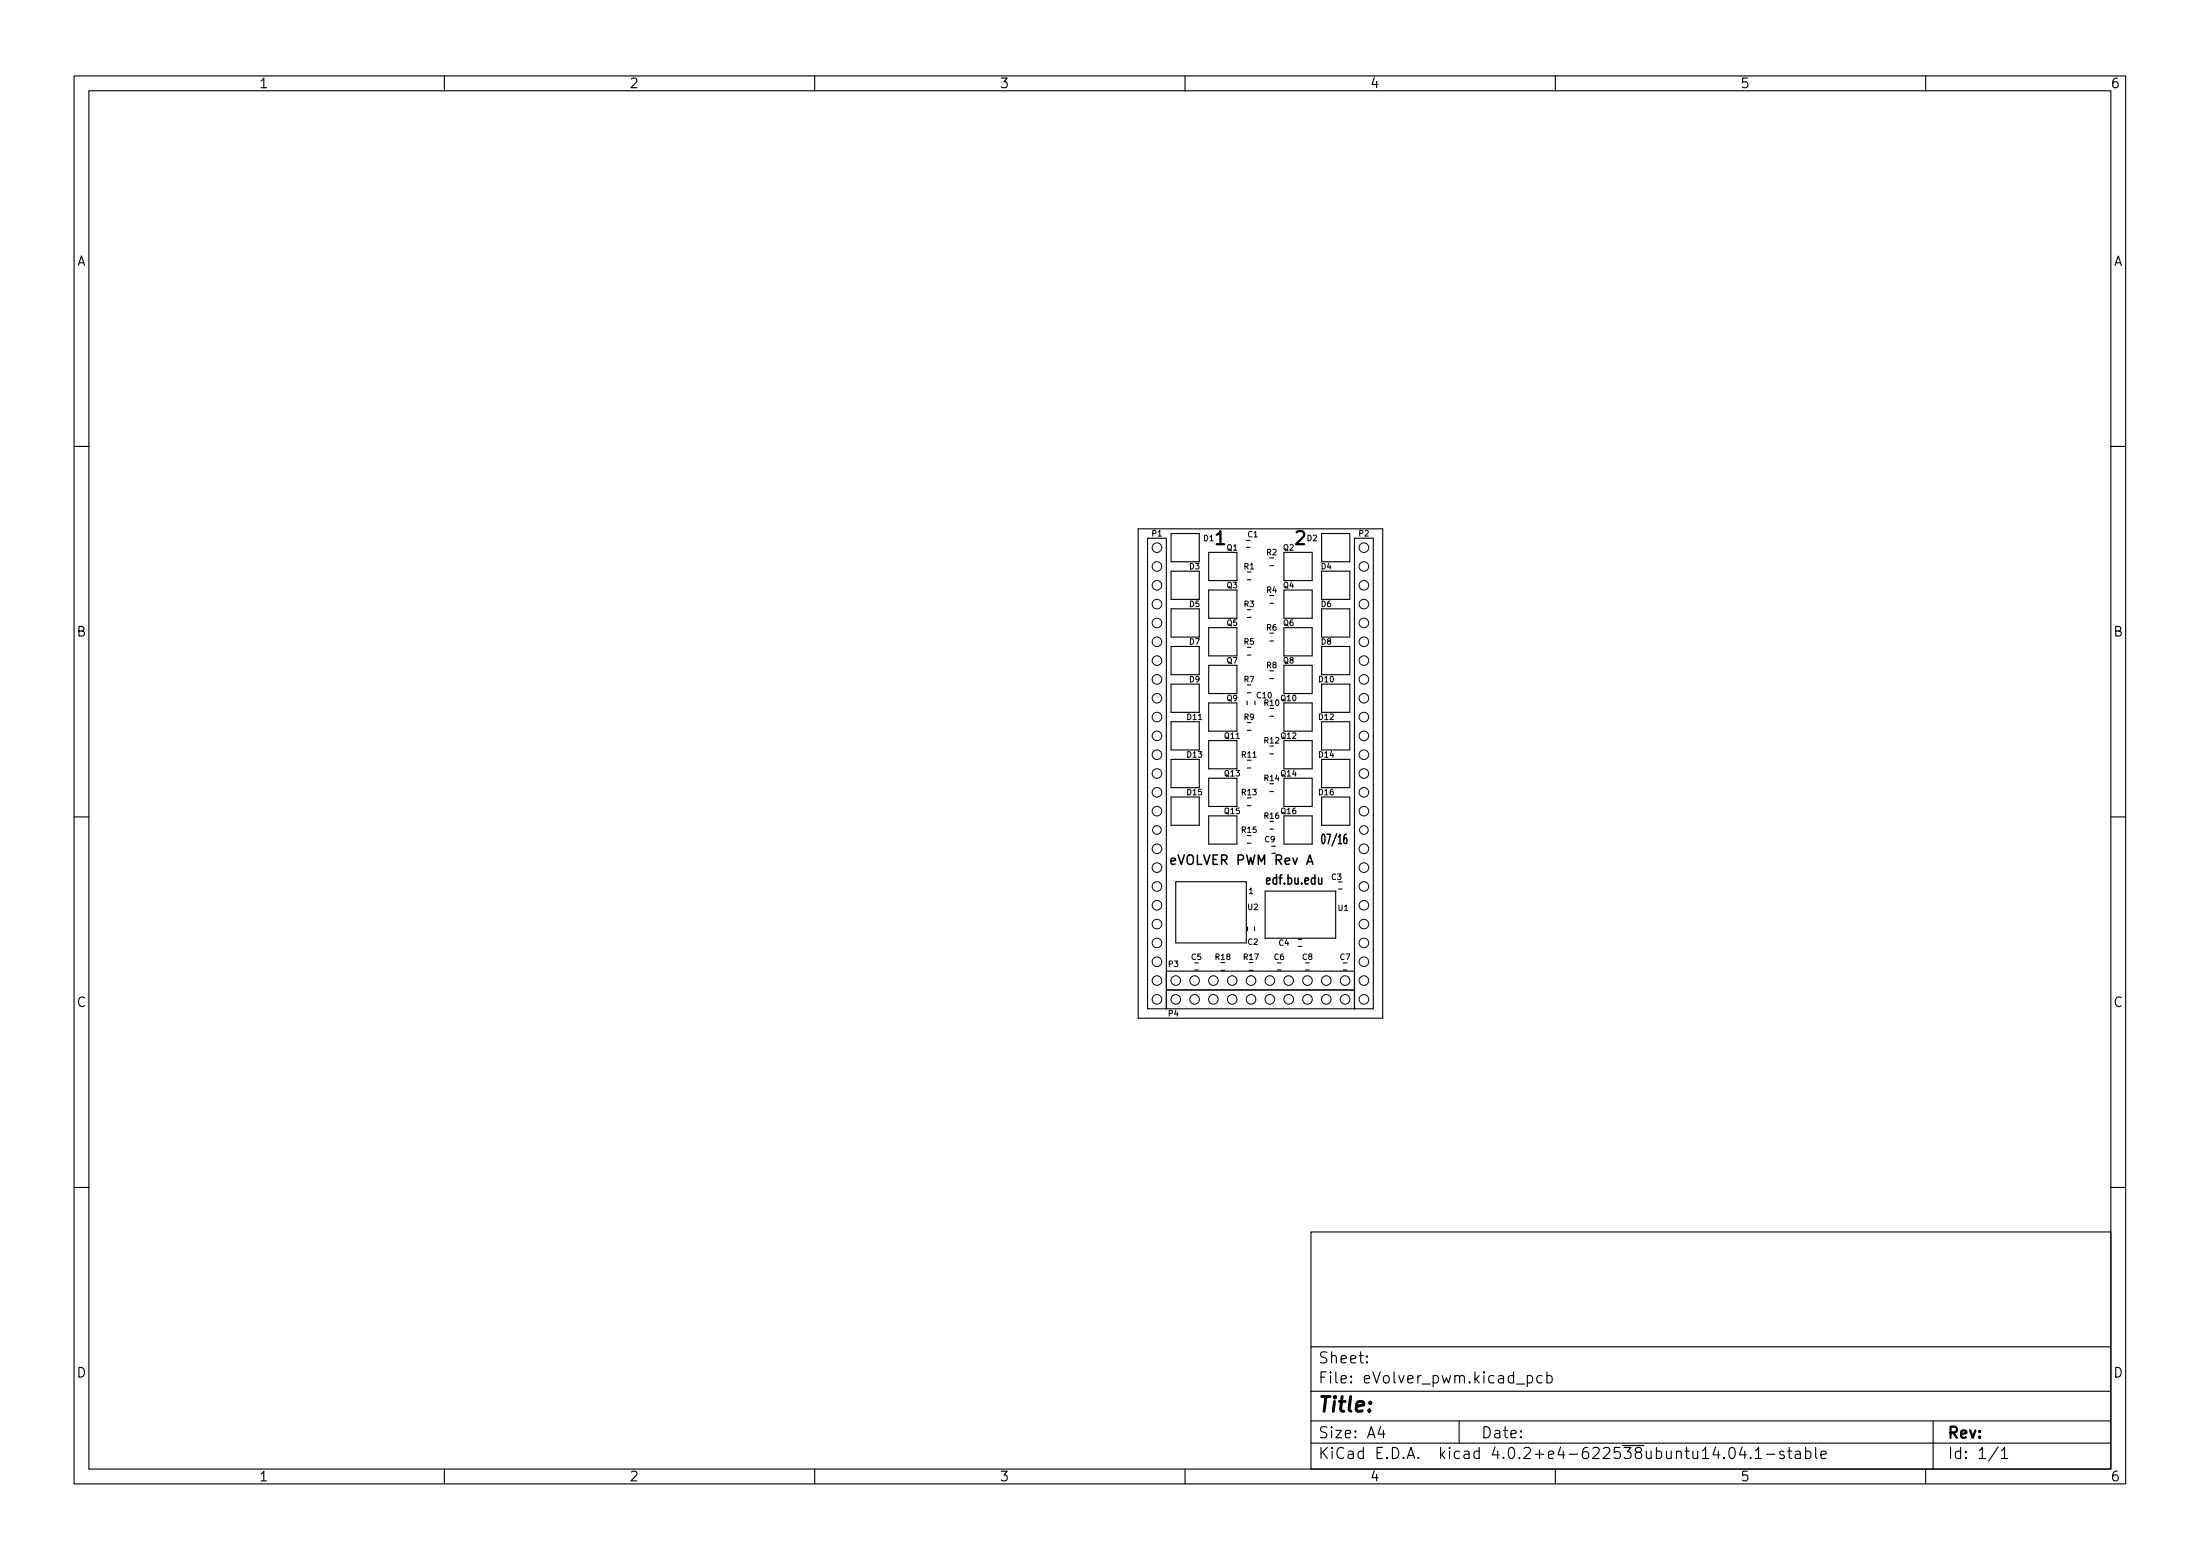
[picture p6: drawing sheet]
<svg xmlns="http://www.w3.org/2000/svg" width="297mm" height="210mm" viewBox="0 0 297 210" stroke-linecap="round" stroke-linejoin="round" font-family="sans-serif">
<g fill="none" stroke="#000" stroke-width=".15">
<path d="M10 10.2h277v190.1h-277zM12 12.2h273v186.1h-273zM60 10.2v2M110 10.2v2M160 10.2v2M210 10.2v2M260 10.2v2M10 60.2h2M153.7 71.4h33v66h-33zM158.1 72h3.8v3.8h-3.8zM158.1 77.1h3.8v3.8h-3.8zM163.2 74.5h3.8v3.9h-3.8z"/>
<path d="M163.2 79.6h3.8v3.8h-3.8zM168.3 73.9h.5M168.3 72.9h.5M168.4 78.2h.5M171.5 76.3h.5M173.4 74.5h3.8v3.9h-3.8zM173.4 79.6h3.8v3.8h-3.8zM178.4 77.1h3.8v3.8h-3.8zM178.4 72h3.8v3.8h-3.8zM285 60.2h2M158.1 82.2h3.8v3.8h-3.8zM158.1 87.2h3.8v3.9h-3.8z"/>
<path d="M158.1 92.3h3.8v3.8h-3.8zM158.1 97.4h3.8v3.8h-3.8zM163.2 84.7h3.8v3.8h-3.8zM163.2 89.8h3.8v3.8h-3.8zM163.2 94.9h3.8v3.8h-3.8zM163.2 99.9h3.8v3.9h-3.8zM168.4 94.6v.5M168.4 83.3h.5M168.4 88.4h.5M168.4 93.5h.5M168.4 98.6h.5M169.4 94.6v.5"/>
<path d="M171.5 91.6h.5M171.5 81.4h.5M171.5 86.5h.5M171.5 96.7h.5M173.4 84.7h3.8v3.8h-3.8zM173.4 89.8h3.8v3.8h-3.8zM173.4 94.9h3.8v3.8h-3.8zM173.4 99.9h3.8v3.9h-3.8zM178.4 82.2h3.8v3.8h-3.8zM178.4 87.2h3.8v3.9h-3.8zM178.4 92.3h3.8v3.8h-3.8zM178.4 97.4h3.8v3.8h-3.8z"/>
<path d="M10 110.2h2M158.1 102.5h3.8v3.8h-3.8zM158.1 107.6h3.8v3.8h-3.8zM158.7 119h9.6v8.2h-9.6zM163.2 105h3.8v3.8h-3.8zM163.2 110.1h3.8v3.8h-3.8zM168.4 103.6h.5M168.4 108.7h.5M168.4 113.8h.5M171.5 101.7h.5M171.5 106.8h.5M171.5 111.9h.5"/>
<path d="M171.7 114.2h.5M173.4 105h3.8v3.8h-3.8zM173.4 110.1h3.8v3.8h-3.8zM178.4 102.5h3.8v3.8h-3.8zM178.4 107.6h3.8v3.8h-3.8zM285 110.2h2M157.5 136.1v-63.5h-2.6v63.5h30.5v-63.5h-2.5v63.5M157.5 131.1h25.4M157.5 133.6h25.4M161.3 130.9h.5M161.3 129.9h.5M164.9 130.9h.4"/>
<path d="M168.4 125.1v.5M168.7 130.9h.5M169.4 125.1v.5M170.8 120.3h9.5v6.3h-9.5zM172.5 130.9h.5M172.5 129.9h.5M175.3 126.8h.5M175.3 127.7h.5M176.3 130.9h.5M176.3 129.9h.5M181.4 130.9h.5M181.4 129.9h.5"/>
<path d="M10 160.2h2M177 166.3h108v32h-108zM285 160.2h2M60 198.3v2M110 198.3v2M160 198.3v2M177 194.8h108M177 191.8h108M177 187.8h108M177 181.8h108M184.6 183.8v.1h-.1l.1-.1v.1M184.6 183v.1h-.1l.1-.1v.1"/>
<path d="M186.4 192.5l-.3 1h.9M186.8 193v1M197 191.8v3M204.7 186.8h1.2M206.2 185.7l.4-.1 .3 .3v.4l-.1 .3h-.2h-.4M206.2 185.6v1.5M208.2 185.7l-.4-.1-.3 .3v.4l.1 .3h.2h.4M208.9 185.7l.4-.1 .3 .3v.4l-.2 .3h-.1h-.4M208.9 185.1v1.5M210 198.3v2M233.6 195.4a.36 .36 0 0 1 .6 .2 .77 .77 0 0 1-.4 1.2 1 1 0 0 1-.2-1.4zM235.2 195.3l-.3 1h.9"/>
<path d="M235.6 195.8v1M236.4 196.7v.1h-.1l.1-.1v.1M237 195.8l.4-.5v1.5M237 196.8h.9M238.5 196.3h1.1M240.9 195.9l-.4-.1-.2 .2 .1 .3 .5 .1v.1v.3h-.2h-.4M241.4 195.8h.5M241.6 195.3v1.3v.2h.3M242.4 195.9l.2-.1 .4 .1 .1 .9M243.1 196.2l-.5 .1a.29 .29 0 0 0-.2 .2 .29 .29 0 0 0 .2 .3h.5M243.8 195.9l.4-.1 .3 .3v.4l-.1 .3h-.2h-.4M243.8 195.3v1.5"/>
<path d="M245.1 195.3v1.3l.3 .2M245.9 196.3l.7-.1-.1-.3-.4-.1-.2 .2v.8h.2h.4M260 198.3v2M261 191.8v6.5M269.8 195.3l-1.3 1.9M270.2 195.8l.4-.5v1.5M270.2 196.8h.9"/>
</g>
<path d="M176.4 116.6l.5-1.2 .4 1.2M176.5 116.3h.7" fill="none" stroke="#000" stroke-width=".2"/>
<g fill="none" stroke="#000" stroke-width=".14">
<circle cx="156.2" cy="73.9" r=".65"/>
<circle cx="156.2" cy="76.4" r=".65"/>
<circle cx="156.2" cy="79" r=".65"/>
<circle cx="184.1" cy="79" r=".65"/>
<circle cx="184.1" cy="73.9" r=".65"/>
<circle cx="184.1" cy="76.4" r=".65"/>
<circle cx="156.2" cy="99.3" r=".65"/>
<circle cx="156.2" cy="84.1" r=".65"/>
<circle cx="156.2" cy="86.6" r=".65"/>
<circle cx="156.2" cy="81.5" r=".65"/>
<circle cx="156.2" cy="89.1" r=".65"/>
<circle cx="156.2" cy="96.8" r=".65"/>
<circle cx="156.2" cy="91.7" r=".65"/>
<circle cx="156.2" cy="94.2" r=".65"/>
<circle cx="184.1" cy="81.5" r=".65"/>
<circle cx="184.1" cy="91.7" r=".65"/>
<circle cx="184.1" cy="94.2" r=".65"/>
<circle cx="184.1" cy="96.8" r=".65"/>
<circle cx="184.1" cy="84.1" r=".65"/>
<circle cx="184.1" cy="86.6" r=".65"/>
<circle cx="184.1" cy="89.1" r=".65"/>
<circle cx="184.1" cy="99.3" r=".65"/>
<circle cx="156.2" cy="114.5" r=".65"/>
<circle cx="156.2" cy="104.4" r=".65"/>
<circle cx="156.2" cy="101.8" r=".65"/>
<circle cx="156.2" cy="109.5" r=".65"/>
<circle cx="156.2" cy="117.1" r=".65"/>
<circle cx="156.2" cy="106.9" r=".65"/>
<circle cx="156.2" cy="119.6" r=".65"/>
<circle cx="156.2" cy="112" r=".58"/>
<circle cx="184.1" cy="119.6" r=".65"/>
<circle cx="184.1" cy="101.8" r=".65"/>
<circle cx="184.1" cy="117.1" r=".65"/>
<circle cx="184.1" cy="104.4" r=".65"/>
<circle cx="184.1" cy="114.5" r=".65"/>
<circle cx="184.1" cy="109.5" r=".65"/>
<circle cx="184.1" cy="106.9" r=".65"/>
<circle cx="184.1" cy="112" r=".58"/>
<circle cx="156.2" cy="124.7" r=".65"/>
<circle cx="156.2" cy="122.2" r=".65"/>
<circle cx="156.2" cy="127.2" r=".65"/>
<circle cx="156.2" cy="132.3" r=".65"/>
<circle cx="156.2" cy="129.8" r=".65"/>
<circle cx="156.2" cy="134.9" r=".65"/>
<circle cx="158.7" cy="134.9" r=".65"/>
<circle cx="158.7" cy="132.3" r=".65"/>
<circle cx="161.3" cy="134.9" r=".65"/>
<circle cx="161.3" cy="132.3" r=".65"/>
<circle cx="163.8" cy="134.9" r=".65"/>
<circle cx="163.8" cy="132.3" r=".65"/>
<circle cx="166.4" cy="132.3" r=".65"/>
<circle cx="166.4" cy="134.9" r=".65"/>
<circle cx="168.9" cy="134.9" r=".65"/>
<circle cx="168.9" cy="132.3" r=".65"/>
<circle cx="171.4" cy="134.9" r=".65"/>
<circle cx="171.4" cy="132.3" r=".65"/>
<circle cx="174" cy="134.9" r=".65"/>
<circle cx="174" cy="132.3" r=".65"/>
<circle cx="176.5" cy="134.9" r=".65"/>
<circle cx="176.5" cy="132.3" r=".65"/>
<circle cx="179.1" cy="132.3" r=".65"/>
<circle cx="179.1" cy="134.9" r=".65"/>
<circle cx="181.6" cy="134.9" r=".65"/>
<circle cx="181.6" cy="132.3" r=".65"/>
<circle cx="184.1" cy="122.2" r=".65"/>
<circle cx="184.1" cy="124.7" r=".65"/>
<circle cx="184.1" cy="127.2" r=".65"/>
<circle cx="184.1" cy="134.9" r=".65"/>
<circle cx="184.1" cy="132.3" r=".65"/>
<circle cx="184.1" cy="129.8" r=".65"/>
</g>
<text font-size="2.8" x="178" y="190.6">Title:</text>
<g font-size="2.5">
<text x="164.1" y="73.5">1</text>
<text x="174.9" y="73.5">2</text>
</g>
<g font-size="2.1">
<text x="178" y="184">Sheet:</text>
<text x="178" y="186.7">File: eVolver_pwm.kicad_pcb</text>
<text x="178" y="196.9">KiCad E.D.A. kicad 4.0.2+e4-622538ubuntu14.04.1-stable</text>
<text x="178" y="194.1">Size: A4</text>
<text x="200" y="194.1">Date:</text>
<text x="263" y="194.1">Rev:</text>
<text x="263" y="196.9">Id: 1/1</text>
</g>
<g font-size="1.8">
<text x="35" y="11.9">1</text>
<text x="85" y="11.9">2</text>
<text x="135" y="11.9">3</text>
<text x="185" y="11.9">4</text>
<text x="235" y="11.9">5</text>
<text x="285" y="11.9">6</text>
<text x="10.3" y="35.9">A</text>
<text x="285.3" y="35.9">A</text>
<text x="10.3" y="85.9">B</text>
<text x="285.3" y="85.9">B</text>
<text x="178.3" y="113.9">07/16</text>
<text x="157.9" y="116.7">eVOLVER PWM Rev A</text>
<text x="170.8" y="119.4">edf.bu.edu</text>
<text x="10.3" y="135.9">C</text>
<text x="285.3" y="135.9">C</text>
<text x="10.3" y="185.9">D</text>
<text x="285.3" y="185.9">D</text>
<text x="35" y="199.9">1</text>
<text x="85" y="199.9">2</text>
<text x="135" y="199.9">3</text>
<text x="185" y="199.9">4</text>
<text x="235" y="199.9">5</text>
<text x="285" y="199.9">6</text>
</g>
<g font-size="1.1">
<text x="155.6" y="72.4">P1</text>
<text x="160.6" y="76.8">D3</text>
<text x="162.5" y="73">D1</text>
<text x="165.7" y="74.3">Q1</text>
<text x="168" y="76.8">R1</text>
<text x="168.5" y="72.5">C1</text>
<text x="171" y="74.9">R2</text>
<text x="173.3" y="74.3">Q2</text>
<text x="176.5" y="73">D2</text>
<text x="178.4" y="76.8">D4</text>
<text x="183.5" y="72.4">P2</text>
<text x="160.6" y="81.9">D5</text>
<text x="165.7" y="79.4">Q3</text>
<text x="168" y="81.9">R3</text>
<text x="171" y="80">R4</text>
<text x="173.3" y="79.4">Q4</text>
<text x="178.4" y="81.9">D6</text>
<text x="160.6" y="87">D7</text>
<text x="165.7" y="84.4">Q5</text>
<text x="165.7" y="89.5">Q7</text>
<text x="168" y="87">R5</text>
<text x="171" y="85.1">R6</text>
<text x="173.3" y="84.4">Q6</text>
<text x="173.3" y="89.5">Q8</text>
<text x="178.4" y="87">D8</text>
<text x="160.6" y="92.1">D9</text>
<text x="165.7" y="94.6">Q9</text>
<text x="168" y="92.1">R7</text>
<text x="169.7" y="94.2">C10</text>
<text x="170.7" y="95.2">R10</text>
<text x="171" y="90.2">R8</text>
<text x="173" y="94.6">Q10</text>
<text x="178.1" y="92.1">D10</text>
<text x="160.3" y="97.1">D11</text>
<text x="165.4" y="99.7">Q11</text>
<text x="168" y="97.1">R9</text>
<text x="170.7" y="100.3">R12</text>
<text x="173" y="99.7">Q12</text>
<text x="178.1" y="97.1">D12</text>
<text x="160.3" y="102.2">D13</text>
<text x="160.3" y="107.3">D15</text>
<text x="165.4" y="104.8">Q13</text>
<text x="167.7" y="102.2">R11</text>
<text x="167.7" y="107.3">R13</text>
<text x="170.7" y="105.4">R14</text>
<text x="173" y="104.8">Q14</text>
<text x="178.1" y="107.3">D16</text>
<text x="178.1" y="102.2">D14</text>
<text x="165.4" y="109.8">Q15</text>
<text x="167.7" y="112.4">R15</text>
<text x="170.7" y="110.5">R16</text>
<text x="170.8" y="113.7">C9</text>
<text x="173" y="109.8">Q16</text>
<text x="179.8" y="118.7">C3</text>
<text x="168.5" y="122.8">U2</text>
<text x="168.6" y="120.6">1</text>
<text x="180.7" y="122.9">U1</text>
<text x="157.8" y="130.5">P3</text>
<text x="160.9" y="129.5">C5</text>
<text x="164.1" y="129.5">R18</text>
<text x="167.9" y="129.5">R17</text>
<text x="168.5" y="127.5">C2</text>
<text x="172" y="129.5">C6</text>
<text x="172.7" y="127.6">C4</text>
<text x="175.9" y="129.5">C8</text>
<text x="180.9" y="129.5">C7</text>
<text x="157.8" y="137.2">P4</text>
</g>
</svg>
